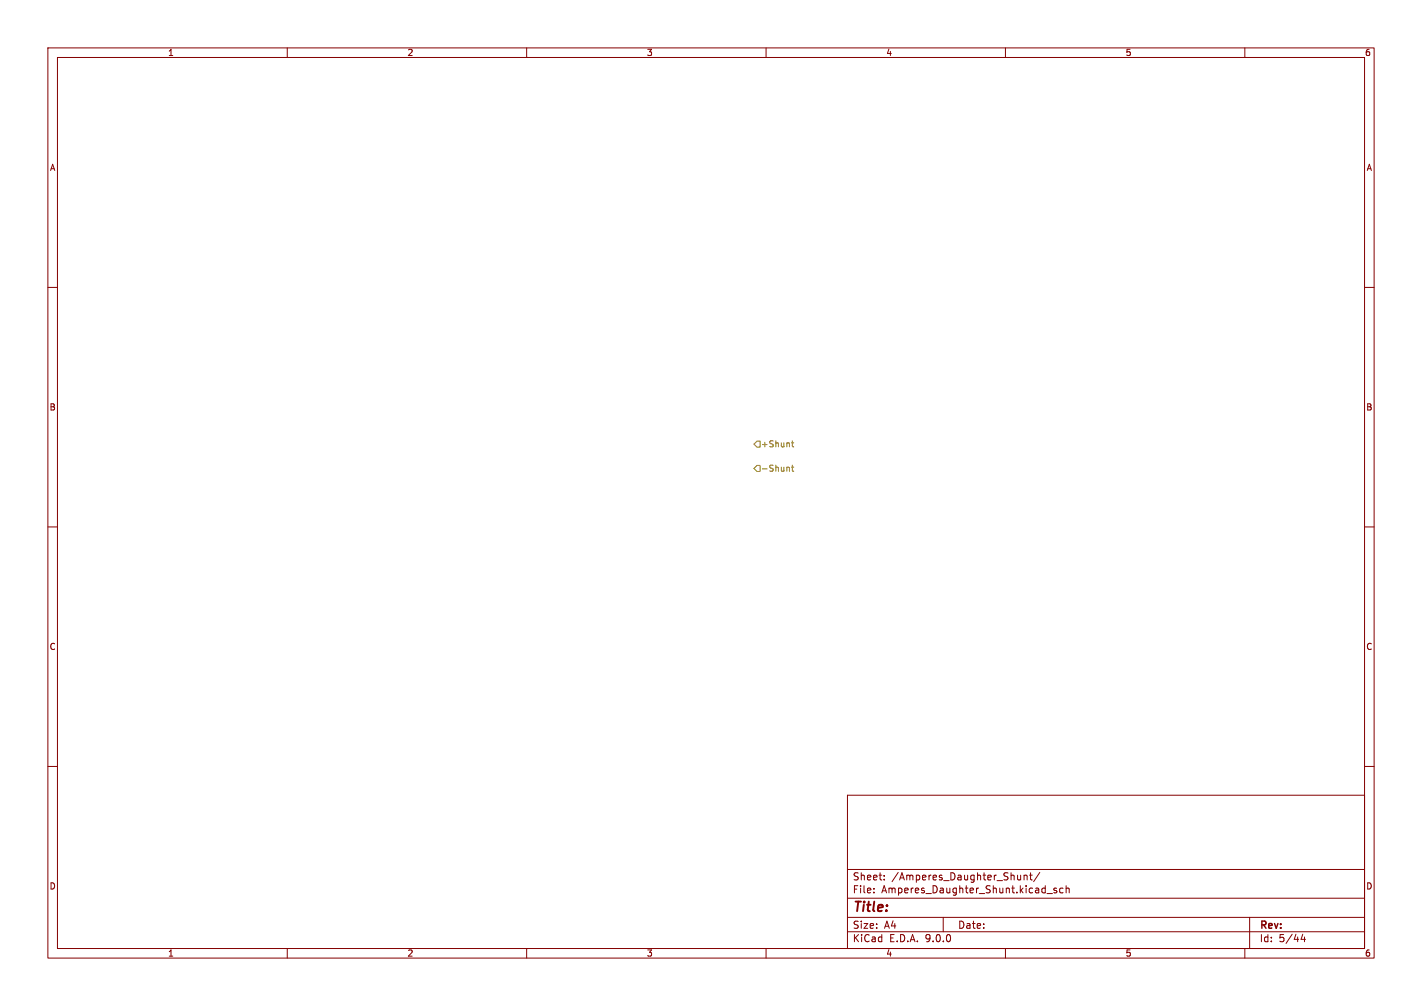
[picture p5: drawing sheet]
<svg xmlns="http://www.w3.org/2000/svg" width="297mm" height="210mm" viewBox="0 0 297 210" stroke-linecap="round" stroke-linejoin="round" font-family="sans-serif">
<path d="M0 0h297v210h-297z" fill="#fff" stroke="#fff" stroke-width=".21"/>
<g fill="none" stroke="#840000" stroke-width=".21">
<path d="M10 10h277v190h-277zM12 12h273v186h-273zM60 10v2M110 10v2M160 10v2M210 10v2M260 10v2M10 60h2M285 60h2M10 110h2M285 110h2M10 160h2"/>
<path d="M177 166h108v32h-108zM285 160h2M60 198v2M110 198v2M160 198v2M177 194.5h108M177 191.5h108M177 187.5h108M177 181.5h108M182.5 186.3v.1M182.5 185.5v.1M184.7 183.6v.1"/>
<path d="M184.7 182.8v.1M197 191.5v3M210 198v2M213.2 182.7v1M213.2 183.6l-.5 .1M213.9 182.8l.2-.1 .4 .1v.9M213.9 182.7v1M215 182.7h.6M215.2 182.2v1.3l.4 .2M217.2 182.1l-1.3 2M218.7 186.5h1.1M220.7 185.5l-.4-.1-.2 .2 .1 .2 .5 .2v.3h-.6"/>
<path d="M222 185.5l-.4-.1-.3 .3 .2 .6h.5M222.7 185.5l.2-.1 .3 .1 .1 .9M222.7 184.9v1.5M260 198v2M261 191.5v6.5M272.1 195l-.4 1.1h1M272.5 195.6v1"/>
</g>
<path d="M158.1 92.1h.6v1.2h-.6l-.6-.6zM158.1 97.2h.6v1.2h-.6l-.6-.6zM164.5 97.5l.4 .2v.7M165.3 92.4h.5M165.3 97.5h.5M165.5 92v1.1l.3 .2M165.5 97.1v1.1l.3 .2" fill="none" stroke="#848400" stroke-width=".21"/>
<text font-size="2.8" fill="#840000" x="178" y="190.9">Title:</text>
<g font-size="2.1" fill="#840000">
<text x="178" y="184">Sheet:</text>
<text x="186.2" y="184">/Amperes_Daughter_Shunt/</text>
<text x="178" y="186.7">File:</text>
<text x="184.1" y="186.7">Amperes_Daughter_Shunt.kicad_sch</text>
<text x="178" y="196.9">KiCad</text>
<text x="178" y="194.1">Size:</text>
<text x="184.7" y="194.1">A4</text>
<text x="185.7" y="196.9">E.D.A.</text>
<text x="193.3" y="196.9">9.0.0</text>
<text x="200" y="194.1">Date:</text>
<text x="263" y="194.3">Rev:</text>
<text x="263" y="196.9">Id:</text>
<text x="267.1" y="196.9">5/44</text>
</g>
<g font-size="1.8" fill="#840000">
<text x="35" y="11.9">1</text>
<text x="85" y="11.9">2</text>
<text x="135" y="11.9">3</text>
<text x="185" y="11.9">4</text>
<text x="235" y="11.9">5</text>
<text x="285" y="11.9">6</text>
<text x="10.3" y="35.9">A</text>
<text x="285.3" y="35.9">A</text>
<text x="10.3" y="85.9">B</text>
<text x="285.3" y="85.9">B</text>
<text x="10.3" y="135.9">C</text>
<text x="285.3" y="135.9">C</text>
<text x="10.3" y="185.9">D</text>
<text x="285.3" y="185.9">D</text>
<text x="35" y="199.9">1</text>
<text x="85" y="199.9">2</text>
<text x="135" y="199.9">3</text>
<text x="185" y="199.9">4</text>
<text x="235" y="199.9">5</text>
<text x="285" y="199.9">6</text>
</g>
<g font-size="1.8" fill="#848400">
<text x="158.9" y="93.6">+Shunt</text>
<text x="158.9" y="98.7">-Shunt</text>
</g>
</svg>
